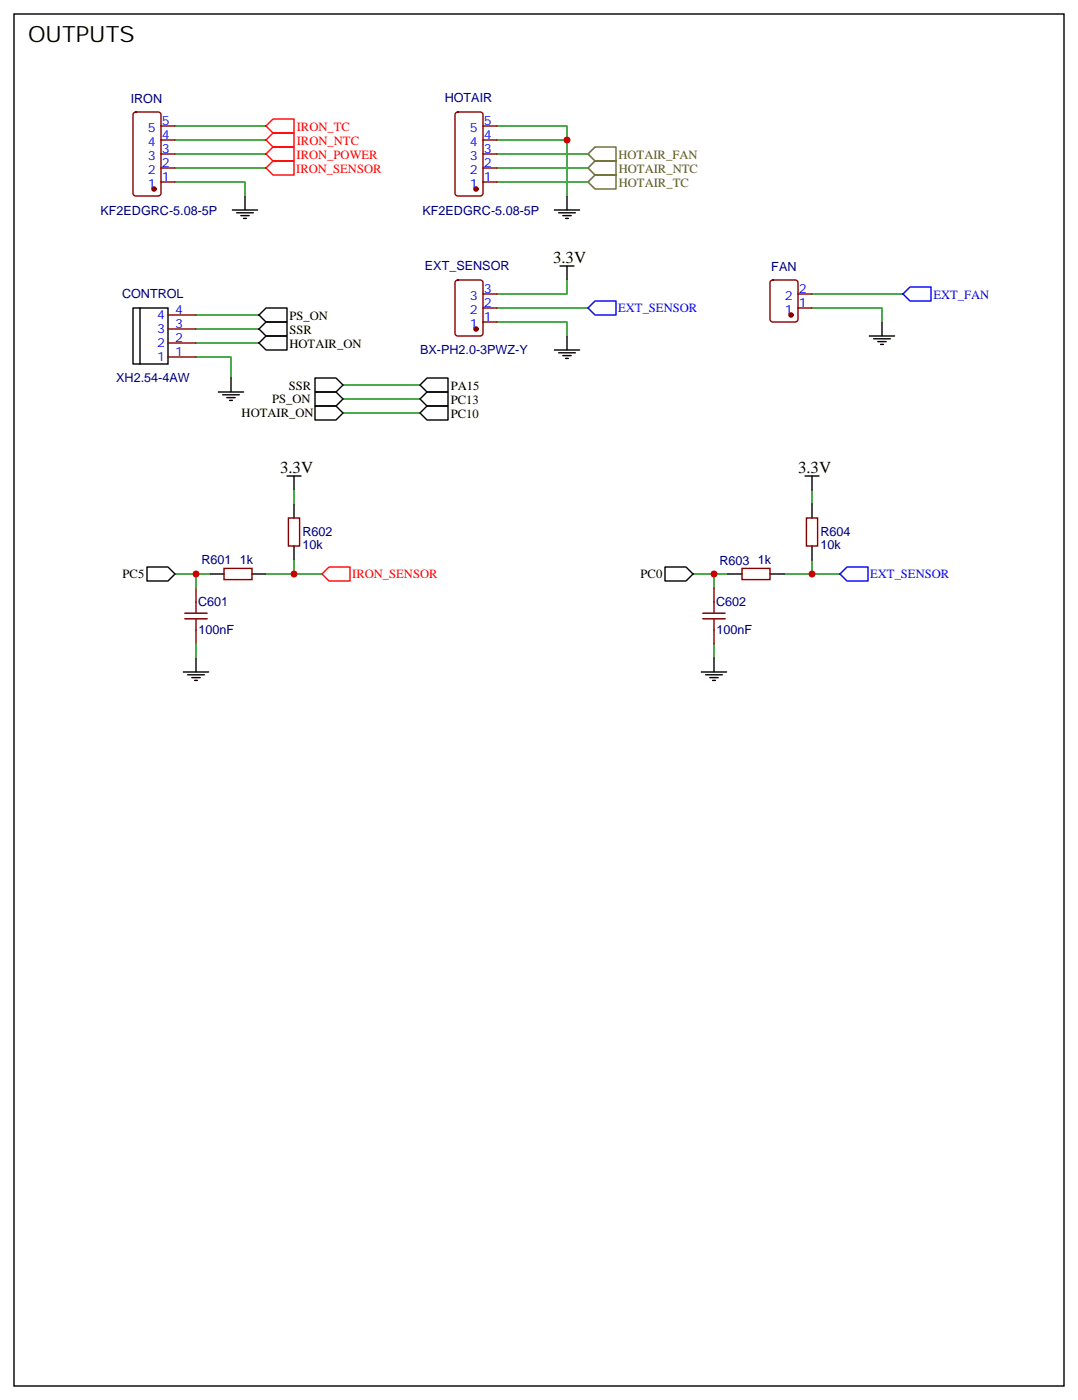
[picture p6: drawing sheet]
<svg xmlns="http://www.w3.org/2000/svg" width="272mm" height="353mm" viewBox="0 0 272 353" stroke-linecap="round" stroke-linejoin="round" font-family="sans-serif">
<g fill="none" stroke="#008700" stroke-width=".35">
<path d="M44.1 31.8h22.9M44.1 35.3h22.9M44.1 38.8h22.9M125.2 31.8h17.7v17.6M125.2 35.3h17.7M125.2 38.8h23M44.1 45.9h17.6v3.5M44.1 42.3h22.9M125.2 42.3h23M125.2 45.9h23M49.4 79.4h15.9M125.2 77.6h23"/>
<path d="M142.9 70.6v3.5h-17.7M204.6 77.6h17.6v3.5M204.6 74.1h22.9M49.4 90h8.8v5.2M49.4 86.4h15.9M49.4 82.9h15.9M86.4 97h19.4M125.2 81.1h17.7v3.6M86.4 104.1h19.4M86.4 100.5h19.4M74.1 123.5v3.5M204.6 123.5v3.5"/>
<path d="M44.1 144.6h8.8M49.4 144.6v3.6M67 144.6h14.1M74.1 141.1v3.5M174.6 144.6h8.8M179.9 144.6v3.6M197.6 144.6h14.1M204.6 141.1v3.5M49.4 162.3v3.5M179.9 162.3v3.5"/>
</g>
<g fill="none" stroke="#000" stroke-width=".35">
<path d="M3.5 3.5h264.6v345.7h-264.6zM58.6 52.9h6.3M59.6 53.6h4.3M60.7 54.3h2.1M61.4 55h.7M61.7 49.4v3.5M139.7 52.9h6.3M140.8 53.6h4.2M141.8 54.3h2.1M142.5 55h.7M142.9 49.4v3.5M35.3 77.6h7v14.1h-7z"/>
<path d="M35.3 77.6h-1.8v14.1h1.8M65.3 79.4l1.7-1.8h5.3v3.5h-5.3zM141.1 67h3.5M142.9 67v3.6M55 98.8h6.4M56.1 99.5h4.2M58.2 95.2v3.6M65.3 82.9l1.7-1.8h5.3v3.6h-5.3zM67 84.7h5.3v3.5h-5.3l-1.7-1.8zM79.4 98.8h5.3l1.7 1.7-1.7 1.8h-5.3zM79.4 95.2h5.3l1.7 1.8-1.7 1.8h-5.3zM105.8 97l1.8-1.8h5.3v3.6h-5.3z"/>
<path d="M139.7 88.2h6.3M140.8 88.9h4.2M141.8 89.6h2.1M142.5 90.3h.7M142.9 84.7v3.5M219.1 84.7h6.3M220.1 85.4h4.3M221.2 86.1h2.1M221.9 86.8h.7M222.2 81.1v3.6M57.1 100.2h2.2M57.9 100.9h.7"/>
<path d="M72.3 119.9h3.5M74.1 119.9v3.6M79.4 102.3h5.3l1.7 1.8-1.7 1.7h-5.3zM105.8 104.1l1.8-1.8h5.3v3.5h-5.3zM105.8 100.5l1.8-1.7h5.3v3.5h-5.3zM202.8 119.9h3.6M204.6 119.9v3.6M74.1 127v3.5M74.1 137.6v3.5M204.6 127v3.5M204.6 137.6v3.5M37 142.9h5.3l1.8 1.7-1.8 1.8h-5.3z"/>
<path d="M52.9 144.6h3.5M63.5 144.6h3.5M167.6 142.9h5.3l1.7 1.7-1.7 1.8h-5.3zM183.4 144.6h3.6M194 144.6h3.6M46.2 169.3h6.4M47.3 170h4.2M48.3 170.7h2.1M49 171.5h.7M49.4 165.8v3.5M176.7 169.3h6.4M177.8 170h4.2"/>
<path d="M178.9 170.7h2.1M179.6 171.5h.7M179.9 165.8v3.5"/>
</g>
<path d="M149.9 37h5.3v3.6h-5.3l-1.7-1.8zM149.9 44.1h5.3v3.5h-5.3l-1.7-1.7zM149.9 40.6h5.3v3.5h-5.3l-1.7-1.8z" fill="none" stroke="#660" stroke-width=".35"/>
<path d="M67 31.8l1.8-1.8h5.3v3.5h-5.3zM68.8 33.5h5.3v3.5h-5.3l-1.8-1.7zM68.8 37h5.3v3.6h-5.3l-1.8-1.8zM68.8 40.6h5.3v3.5h-5.3l-1.8-1.8zM82.9 142.9h5.3v3.5h-5.3l-1.8-1.8z" fill="none" stroke="#f00" stroke-width=".35"/>
<path d="M149.9 75.8h5.3v3.6h-5.3l-1.7-1.8zM227.5 74.1l1.8-1.8h5.3v3.5h-5.3zM211.7 144.6l1.7-1.7h5.3v3.5h-5.3z" fill="none" stroke="#00f" stroke-width=".35"/>
<g fill="none" stroke="#870000" stroke-width=".35">
<path d="M33.7 28.4l.5-.2h5.7a.71 .71 0 0 1 .7 .7l-.1 20.1-.6 .4h-5.7l-.5-.2-.2-.5v-19.8zM40.6 38.8h3.5M40.6 35.3h3.5M40.6 31.8h3.5M114.9 28.4l.5-.2h5.6a.71 .71 0 0 1 .7 .7l-.1 20.1-.6 .4h-5.6l-.5-.2-.2-.5v-19.8zM121.7 38.8h3.5M121.7 35.3h3.5M121.7 31.8h3.5M40.6 45.9h3.5M40.6 42.3h3.5M121.7 45.9h3.5M121.7 42.3h3.5"/>
<path d="M42.3 79.4h7.1M114.9 70.8l.5-.2h5.6a.71 .71 0 0 1 .7 .7l-.1 12.9-.6 .5h-5.6l-.5-.3-.2-.4v-12.7zM121.7 77.6h3.5M121.7 74.1h3.5M194.3 70.8l.4-.2h5.7a.71 .71 0 0 1 .7 .7l-.1 9.4-.6 .4h-5.7l-.5-.2-.2-.5v-9.1zM201.1 77.6h3.5M201.1 74.1h3.5M42.3 90h7.1M42.3 86.4h7.1M42.3 82.9h7.1M121.7 81.1h3.5M72.7 130.5h2.8v7.1h-2.8z"/>
<path d="M203.2 130.5h2.8v7.1h-2.8zM46.6 154.5h5.6M46.6 155.9h5.6M49.4 148.2v6.3M49.4 155.9v6.4M56.4 143.2h7.1v2.9h-7.1zM177.1 154.5h5.6M177.1 155.9h5.6M179.9 148.2v6.3M179.9 155.9v6.4M187 143.2h7v2.9h-7z"/>
</g>
<g fill="#870000" stroke="#870000" stroke-width=".35">
<circle cx="119.9" cy="82.9" r=".53"/>
<circle cx="38.8" cy="47.6" r=".53"/>
<circle cx="119.9" cy="47.6" r=".53"/>
<circle cx="199.3" cy="79.4" r=".53"/>
</g>
<g fill="#c00">
<circle cx="49.4" cy="144.6" r=".88"/>
<circle cx="74.1" cy="144.6" r=".88"/>
<circle cx="204.6" cy="144.6" r=".88"/>
<circle cx="179.9" cy="144.6" r=".88"/>
<circle cx="142.9" cy="35.3" r=".88"/>
</g>
<text font-size="5.6" x="7.1" y="10.6">OUTPUTS</text>
<g font-size="4.2">
<text x="139.3" y="66.3">3.3V</text>
<text x="70.6" y="119.2">3.3V</text>
<text x="201.1" y="119.2">3.3V</text>
</g>
<g font-size="3.2" fill="#000080">
<text x="32.9" y="25.9">IRON</text>
<text x="112.1" y="25.8">HOTAIR</text>
<text x="25.3" y="54.1">KF2EDGRC-5.08-5P</text>
<text x="106.4" y="54.1">KF2EDGRC-5.08-5P</text>
<text x="107.1" y="68.1">EXT_SENSOR</text>
<text x="194.4" y="68.2">FAN</text>
<text x="30.8" y="75.2">CONTROL</text>
<text x="105.8" y="89.3">BX-PH2.0-3PWZ-Y</text>
<text x="29.3" y="96.4">XH2.54-4AW</text>
<text x="76.2" y="135.2">R602</text>
<text x="206.7" y="135.2">R604</text>
<text x="50.7" y="142.2">R601</text>
<text x="60.4" y="142.2">1k</text>
<text x="76.2" y="138.4">10k</text>
<text x="181.3" y="142.3">R603</text>
<text x="191" y="142.2">1k</text>
<text x="206.7" y="138.4">10k</text>
<text x="49.9" y="152.8">C601</text>
<text x="180.4" y="152.8">C602</text>
<text x="50" y="159.9">100nF</text>
<text x="180.5" y="159.9">100nF</text>
</g>
<g font-size="3.2" fill="#00f">
<text x="37.2" y="33.2">5</text>
<text x="40.7" y="34.9">4</text>
<text x="40.7" y="31.4">5</text>
<text x="118.4" y="33.2">5</text>
<text x="121.9" y="34.9">4</text>
<text x="121.9" y="31.4">5</text>
<text x="37.2" y="40.2">3</text>
<text x="37.2" y="36.7">4</text>
<text x="40.7" y="42">2</text>
<text x="40.7" y="38.5">3</text>
<text x="118.4" y="40.2">3</text>
<text x="118.4" y="36.7">4</text>
<text x="121.9" y="42">2</text>
<text x="121.9" y="38.5">3</text>
<text x="37.2" y="47.3">1</text>
<text x="37.2" y="43.7">2</text>
<text x="40.7" y="45.5">1</text>
<text x="118.4" y="47.3">1</text>
<text x="118.4" y="43.7">2</text>
<text x="121.9" y="45.5">1</text>
<text x="118.4" y="75.5">3</text>
<text x="121.9" y="77.3">2</text>
<text x="121.9" y="73.7">3</text>
<text x="197.8" y="75.5">2</text>
<text x="201.3" y="77.3">1</text>
<text x="201.3" y="73.7">2</text>
<text x="235.2" y="75.2">EXT_FAN</text>
<text x="39.6" y="84">3</text>
<text x="39.6" y="80.4">4</text>
<text x="44.1" y="82.6">3</text>
<text x="44.1" y="79">4</text>
<text x="118.4" y="82.6">1</text>
<text x="118.4" y="79">2</text>
<text x="121.9" y="80.8">1</text>
<text x="155.8" y="78.7">EXT_SENSOR</text>
<text x="197.8" y="79">1</text>
<text x="39.6" y="87.5">2</text>
<text x="44.1" y="89.6">1</text>
<text x="44.1" y="86.1">2</text>
<text x="39.6" y="91">1</text>
<text x="219.3" y="145.8">EXT_SENSOR</text>
</g>
<g font-size="3.2" fill="#f00">
<text x="74.8" y="32.9">IRON_TC</text>
<text x="74.7" y="39.9">IRON_POWER</text>
<text x="74.8" y="36.4">IRON_NTC</text>
<text x="74.6" y="43.5">IRON_SENSOR</text>
<text x="88.7" y="145.8">IRON_SENSOR</text>
</g>
<g font-size="3.2" fill="#660">
<text x="155.8" y="39.9">HOTAIR_FAN</text>
<text x="155.9" y="47">HOTAIR_TC</text>
<text x="155.9" y="43.5">HOTAIR_NTC</text>
</g>
<g font-size="3.2">
<text x="72.9" y="80.5">PS_ON</text>
<text x="72.9" y="87.6">HOTAIR_ON</text>
<text x="73" y="84.1">SSR</text>
<text x="68.6" y="101.6">PS_ON</text>
<text x="72.8" y="98.2">SSR</text>
<text x="113.6" y="98.2">PA15</text>
<text x="113.6" y="101.7">PC13</text>
<text x="60.9" y="105.2">HOTAIR_ON</text>
<text x="113.6" y="105.2">PC10</text>
<text x="30.9" y="145.7">PC5</text>
<text x="161.4" y="145.7">PC0</text>
</g>
</svg>
